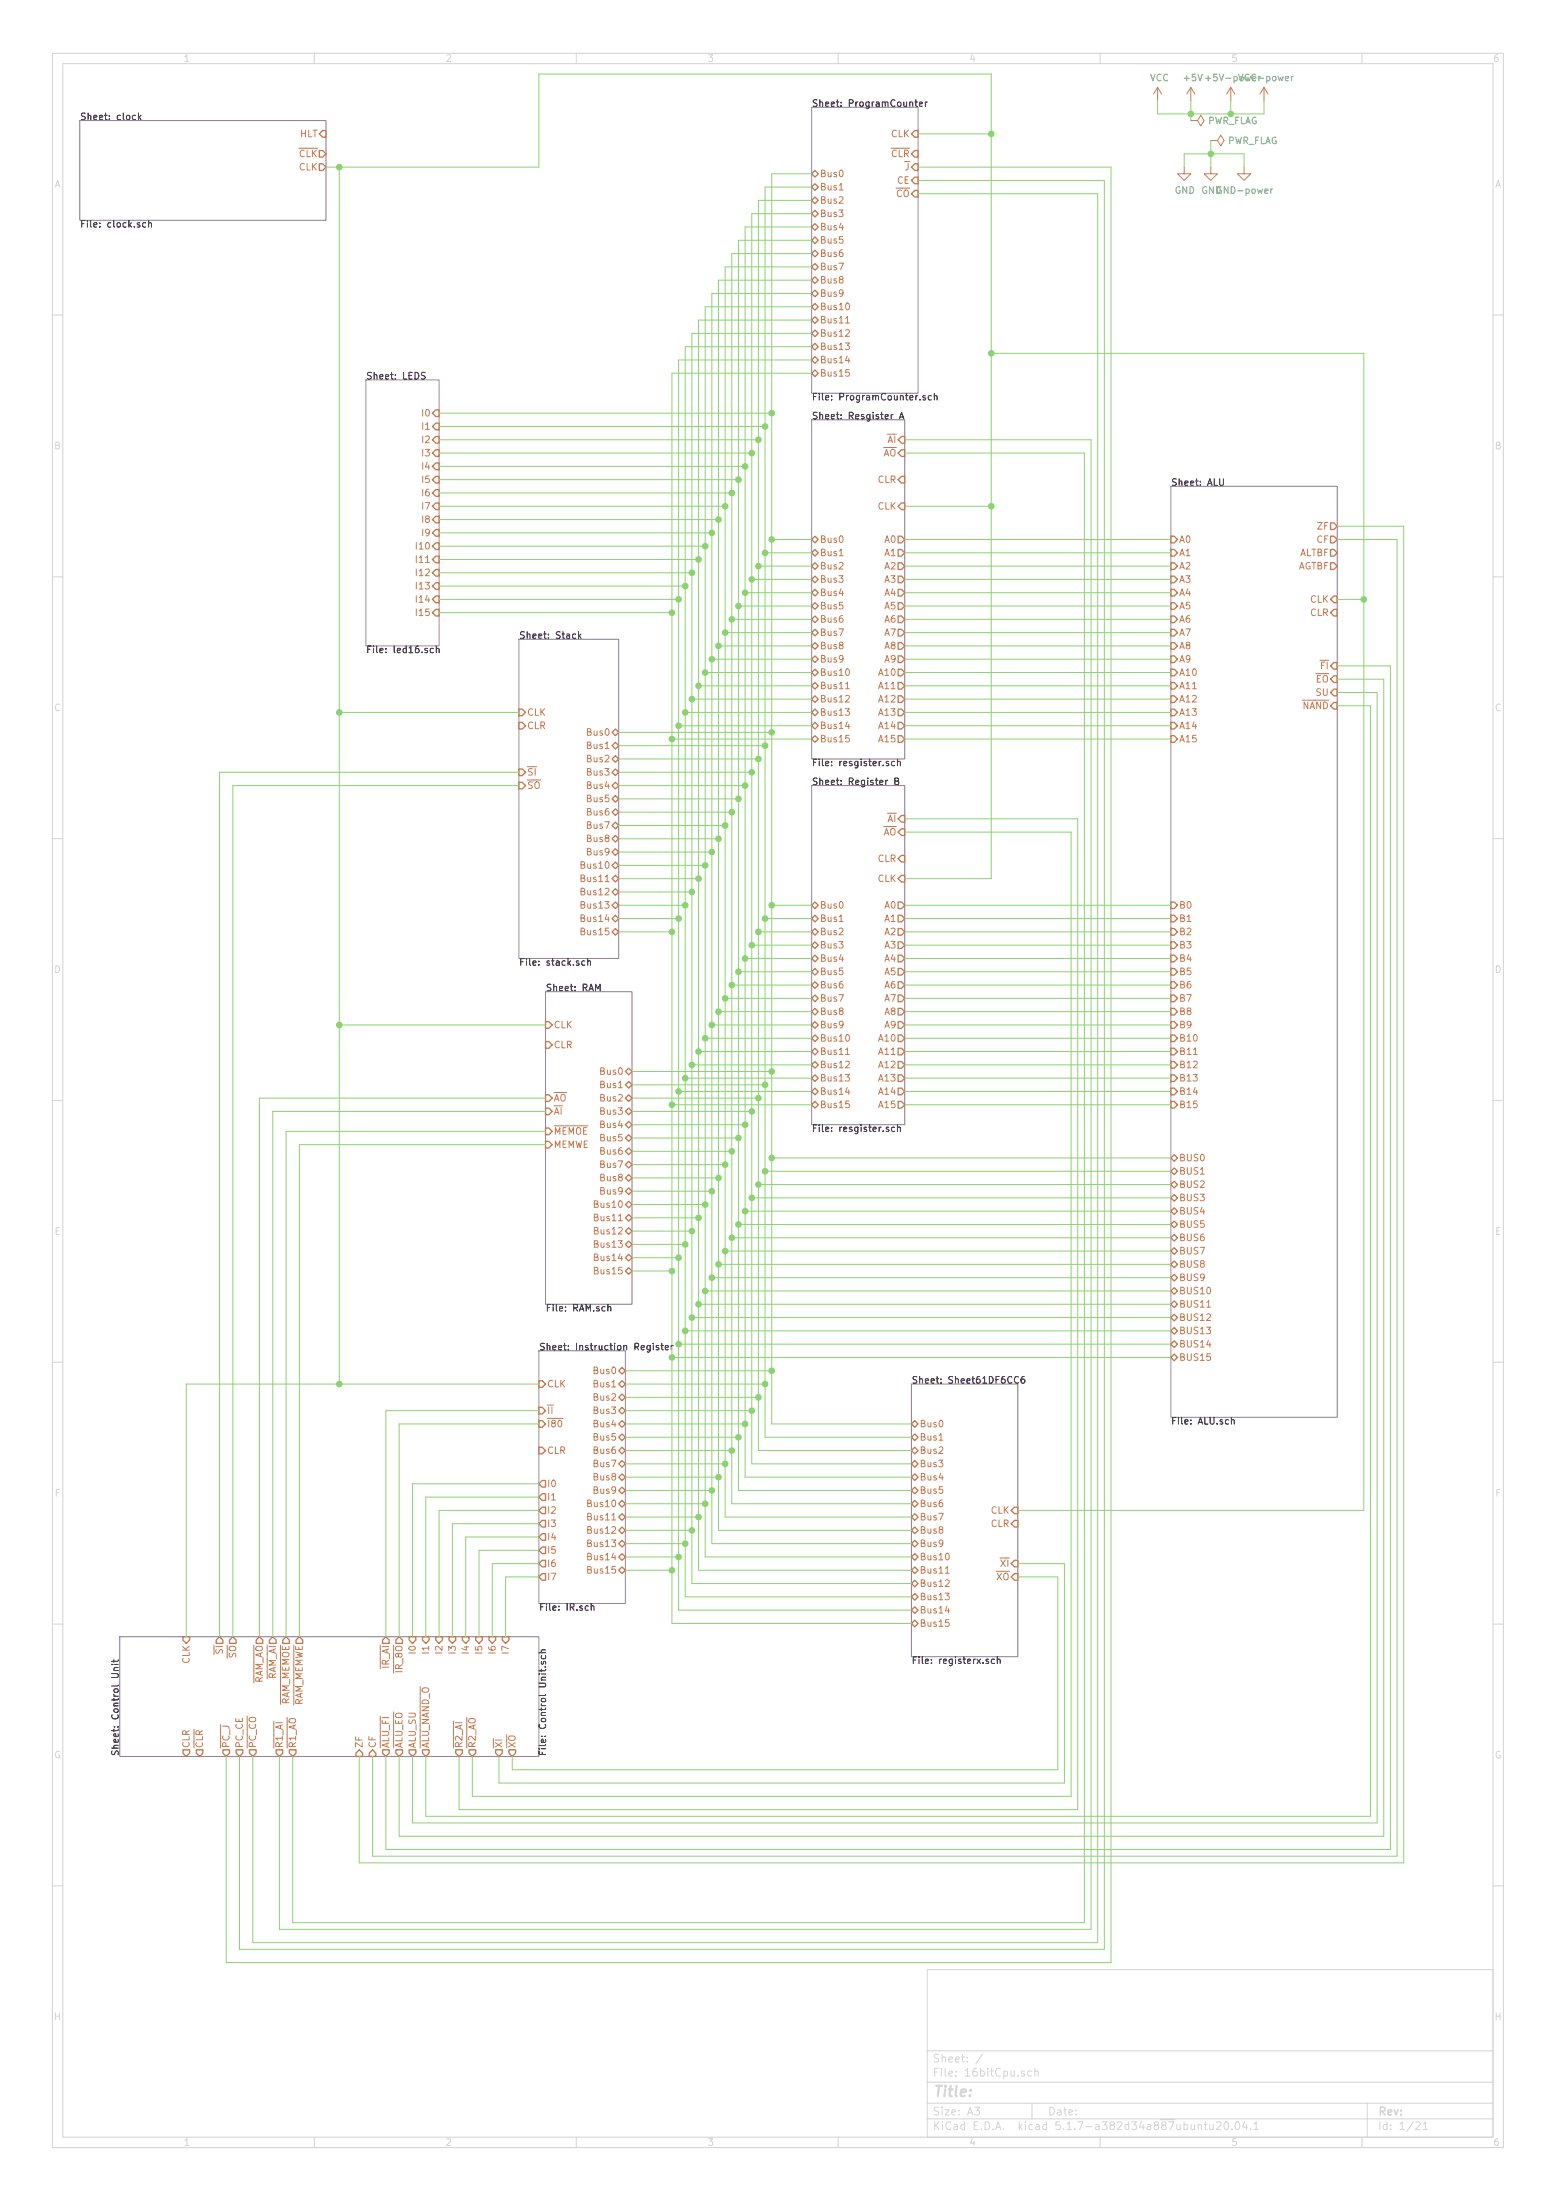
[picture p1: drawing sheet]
EESchema Schematic File Version 4
EELAYER 30 0
EELAYER END
$Descr A3 11693 16535 portrait
encoding utf-8
Sheet 1 21
Title ""
Date ""
Rev ""
Comp ""
Comment1 ""
Comment2 ""
Comment3 ""
Comment4 ""
$EndDescr
Wire Wire Line
	5800 4050 6100 4050
Wire Wire Line
	5750 4150 6100 4150
Wire Wire Line
	5700 4250 6100 4250
Wire Wire Line
	5650 4350 6100 4350
Wire Wire Line
	5600 4450 6100 4450
Wire Wire Line
	5550 4550 6100 4550
Wire Wire Line
	5500 4650 6100 4650
Wire Wire Line
	5450 4750 6100 4750
Wire Wire Line
	5350 4950 6100 4950
Wire Wire Line
	5300 5050 6100 5050
Wire Wire Line
	5250 5150 6100 5150
Wire Wire Line
	5200 5250 6100 5250
Wire Wire Line
	5150 5350 6100 5350
Wire Wire Line
	6100 5450 5100 5450
Wire Wire Line
	6100 5550 5050 5550
Wire Wire Line
	6100 8200 5100 8200
Wire Wire Line
	5150 8100 6100 8100
Wire Wire Line
	5200 8000 6100 8000
Wire Wire Line
	5250 7900 6100 7900
Wire Wire Line
	5300 7800 6100 7800
Wire Wire Line
	5350 7700 6100 7700
Wire Wire Line
	5400 7600 6100 7600
Wire Wire Line
	5450 7500 6100 7500
Wire Wire Line
	5500 7400 6100 7400
Wire Wire Line
	5550 7300 6100 7300
Wire Wire Line
	5600 7200 6100 7200
Wire Wire Line
	5650 7100 6100 7100
Wire Wire Line
	5700 7000 6100 7000
Wire Wire Line
	5750 6900 6100 6900
Wire Wire Line
	5800 6800 6100 6800
$Sheet
S 6100 3150 700  2550
U 5F67C726
F0 "Resgister A" 50
F1 "resgister.sch" 50
F2 "CLK" I R 6800 3800 50 
F3 "Bus0" T L 6100 4050 50 
F4 "CLR" I R 6800 3600 50 
F5 "Bus1" T L 6100 4150 50 
F6 "Bus2" T L 6100 4250 50 
F7 "Bus3" T L 6100 4350 50 
F8 "Bus4" T L 6100 4450 50 
F9 "Bus5" T L 6100 4550 50 
F10 "Bus6" T L 6100 4650 50 
F11 "Bus7" T L 6100 4750 50 
F12 "Bus8" T L 6100 4850 50 
F13 "Bus9" T L 6100 4950 50 
F14 "Bus10" T L 6100 5050 50 
F15 "Bus11" T L 6100 5150 50 
F16 "Bus12" T L 6100 5250 50 
F17 "Bus13" T L 6100 5350 50 
F18 "Bus14" T L 6100 5450 50 
F19 "Bus15" T L 6100 5550 50 
F20 "A0" O R 6800 4050 50 
F21 "A1" O R 6800 4150 50 
F22 "A2" O R 6800 4250 50 
F23 "A3" O R 6800 4350 50 
F24 "A4" O R 6800 4450 50 
F25 "A5" O R 6800 4550 50 
F26 "A6" O R 6800 4650 50 
F27 "A7" O R 6800 4750 50 
F28 "A8" O R 6800 4850 50 
F29 "A9" O R 6800 4950 50 
F30 "A10" O R 6800 5050 50 
F31 "A11" O R 6800 5150 50 
F32 "A12" O R 6800 5250 50 
F33 "A13" O R 6800 5350 50 
F34 "A14" O R 6800 5450 50 
F35 "A15" O R 6800 5550 50 
F36 "~AO" I R 6800 3400 50 
F37 "~AI" I R 6800 3300 50 
$EndSheet
$Sheet
S 6100 5900 700  2550
U 5F74778C
F0 "Register B" 50
F1 "resgister.sch" 50
F2 "CLK" I R 6800 6600 50 
F3 "Bus0" T L 6100 6800 50 
F4 "CLR" I R 6800 6450 50 
F5 "Bus1" T L 6100 6900 50 
F6 "Bus2" T L 6100 7000 50 
F7 "Bus3" T L 6100 7100 50 
F8 "Bus4" T L 6100 7200 50 
F9 "Bus5" T L 6100 7300 50 
F10 "Bus6" T L 6100 7400 50 
F11 "Bus7" T L 6100 7500 50 
F12 "Bus8" T L 6100 7600 50 
F13 "Bus9" T L 6100 7700 50 
F14 "Bus10" T L 6100 7800 50 
F15 "Bus11" T L 6100 7900 50 
F16 "Bus12" T L 6100 8000 50 
F17 "Bus13" T L 6100 8100 50 
F18 "Bus14" T L 6100 8200 50 
F19 "Bus15" T L 6100 8300 50 
F20 "A0" O R 6800 6800 50 
F21 "A1" O R 6800 6900 50 
F22 "A2" O R 6800 7000 50 
F23 "A3" O R 6800 7100 50 
F24 "A4" O R 6800 7200 50 
F25 "A5" O R 6800 7300 50 
F26 "A6" O R 6800 7400 50 
F27 "A7" O R 6800 7500 50 
F28 "A8" O R 6800 7600 50 
F29 "A9" O R 6800 7700 50 
F30 "A10" O R 6800 7800 50 
F31 "A11" O R 6800 7900 50 
F32 "A12" O R 6800 8000 50 
F33 "A13" O R 6800 8100 50 
F34 "A14" O R 6800 8200 50 
F35 "A15" O R 6800 8300 50 
F36 "~AO" I R 6800 6250 50 
F37 "~AI" I R 6800 6150 50 
$EndSheet
$Sheet
S 6100 800  800  2150
U 5F6ACD14
F0 "ProgramCounter" 50
F1 "ProgramCounter.sch" 50
F2 "CLK" I R 6900 1000 50 
F3 "Bus0" T L 6100 1300 50 
F4 "Bus1" T L 6100 1400 50 
F5 "Bus2" T L 6100 1500 50 
F6 "Bus3" T L 6100 1600 50 
F7 "Bus4" T L 6100 1700 50 
F8 "Bus5" T L 6100 1800 50 
F9 "Bus6" T L 6100 1900 50 
F10 "Bus7" T L 6100 2000 50 
F11 "Bus8" T L 6100 2100 50 
F12 "Bus9" T L 6100 2200 50 
F13 "Bus10" T L 6100 2300 50 
F14 "Bus11" T L 6100 2400 50 
F15 "Bus12" T L 6100 2500 50 
F16 "Bus13" T L 6100 2600 50 
F17 "Bus14" T L 6100 2700 50 
F18 "Bus15" T L 6100 2800 50 
F19 "~CLR" I R 6900 1150 50 
F20 "~J" I R 6900 1250 50 
F21 "CE" I R 6900 1350 50 
F22 "~CO" I R 6900 1450 50 
$EndSheet
Connection ~ 5050 5550
Connection ~ 5050 8300
Connection ~ 5100 5450
Connection ~ 5100 8200
Connection ~ 5150 5350
Connection ~ 5150 8100
Connection ~ 5200 5250
Connection ~ 5200 8000
Connection ~ 5250 5150
Connection ~ 5250 7900
Connection ~ 5300 5050
Connection ~ 5300 7800
Connection ~ 5350 4950
Connection ~ 5350 7700
Connection ~ 5400 4850
Connection ~ 5400 7600
Connection ~ 5450 4750
Connection ~ 5450 7500
Connection ~ 5500 4650
Connection ~ 5500 7400
Connection ~ 5550 4550
Connection ~ 5550 7300
Connection ~ 5600 4450
Connection ~ 5600 7200
Connection ~ 5650 4350
Connection ~ 5650 7100
Connection ~ 5700 4250
Connection ~ 5700 7000
Connection ~ 5750 4150
Connection ~ 5750 6900
Connection ~ 5800 4050
Connection ~ 5800 6800
Wire Wire Line
	5800 1300 6100 1300
Wire Wire Line
	5750 1400 6100 1400
Wire Wire Line
	5700 1500 6100 1500
Wire Wire Line
	6100 1700 5600 1700
Wire Wire Line
	6100 1800 5550 1800
Wire Wire Line
	6100 2000 5450 2000
Wire Wire Line
	6100 2100 5400 2100
Wire Wire Line
	6100 2200 5350 2200
Wire Wire Line
	6100 2300 5300 2300
Wire Wire Line
	6100 2400 5250 2400
Wire Wire Line
	6100 2500 5200 2500
Wire Wire Line
	6100 2600 5150 2600
Wire Wire Line
	6100 2700 5100 2700
Wire Wire Line
	6100 2800 5050 2800
Wire Wire Line
	5050 8300 6100 8300
$Comp
L 16bitCpu-rescue:+5V-power #PWR03
U 1 1
P 8950 750
F 0 "#PWR03" H 8950 600 50  0001 C CNN
F 1 "+5V" H 8965 923 50  0000 C CNN
F 2 "" H 8950 750 50  0001 C CNN
F 3 "" H 8950 750 50  0001 C CNN
	1    8950 750 
	1    0    0    -1  
$EndComp
Wire Wire Line
	8950 750  8950 850 
$Comp
L 16bitCpu-rescue:PWR_FLAG-power #FLG01
U 1 1
P 8950 900
F 0 "#FLG01" H 8950 975 50  0001 C CNN
F 1 "PWR_FLAG" V 8950 1028 50  0000 L CNN
F 2 "" H 8950 900 50  0001 C CNN
F 3 "~" H 8950 900 50  0001 C CNN
	1    8950 900 
	0    1    1    0   
$EndComp
$Comp
L 16bitCpu-rescue:PWR_FLAG-power #FLG02
U 1 1
P 9100 1050
F 0 "#FLG02" H 9100 1125 50  0001 C CNN
F 1 "PWR_FLAG" V 9100 1178 50  0000 L CNN
F 2 "" H 9100 1050 50  0001 C CNN
F 3 "~" H 9100 1050 50  0001 C CNN
	1    9100 1050
	0    1    1    0   
$EndComp
$Comp
L 16bitCpu-rescue:GND-power #PWR04
U 1 1
P 9100 1250
F 0 "#PWR04" H 9100 1000 50  0001 C CNN
F 1 "GND" H 9105 1077 50  0000 C CNN
F 2 "" H 9100 1250 50  0001 C CNN
F 3 "" H 9100 1250 50  0001 C CNN
	1    9100 1250
	1    0    0    -1  
$EndComp
Wire Wire Line
	9100 1050 9100 1150
$Comp
L 16bitCpu-rescue:GND-power #PWR02
U 1 1
P 8900 1250
F 0 "#PWR02" H 8900 1000 50  0001 C CNN
F 1 "GND" H 8905 1077 50  0000 C CNN
F 2 "" H 8900 1250 50  0001 C CNN
F 3 "" H 8900 1250 50  0001 C CNN
	1    8900 1250
	1    0    0    -1  
$EndComp
Wire Wire Line
	8900 1250 8900 1150
Wire Wire Line
	8900 1150 9100 1150
Connection ~ 9100 1150
Wire Wire Line
	9100 1150 9100 1250
$Comp
L 16bitCpu-rescue:VCC-power #PWR01
U 1 1
P 8700 750
F 0 "#PWR01" H 8700 600 50  0001 C CNN
F 1 "VCC" H 8715 923 50  0000 C CNN
F 2 "" H 8700 750 50  0001 C CNN
F 3 "" H 8700 750 50  0001 C CNN
	1    8700 750 
	1    0    0    -1  
$EndComp
Wire Wire Line
	8700 750  8700 850 
Wire Wire Line
	8700 850  8950 850 
Connection ~ 8950 850 
Wire Wire Line
	8950 850  8950 900 
$Sheet
S 900  12300 3150 900 
U 5FD099BF
F0 "Control Unit" 50
F1 "Control Unit.sch" 50
F2 "I1" I T 3200 12300 50 
F3 "I0" I T 3100 12300 50 
F4 "I2" I T 3300 12300 50 
F5 "I3" I T 3400 12300 50 
F6 "I4" I T 3500 12300 50 
F7 "I5" I T 3600 12300 50 
F8 "I6" I T 3700 12300 50 
F9 "I7" I T 3800 12300 50 
F10 "CLK" I T 1400 12300 50 
F11 "ZF" I B 2700 13200 50 
F12 "CF" I B 2800 13200 50 
F13 "~ALU_FI" O B 2900 13200 50 
F14 "ALU_SU" O B 3100 13200 50 
F15 "~ALU_EO" O B 3000 13200 50 
F16 "~R1_AI" O B 2100 13200 50 
F17 "~R1_AO" O B 2200 13200 50 
F18 "~R2_AI" O B 3450 13200 50 
F19 "~R2_AO" O B 3550 13200 50 
F20 "~RAM_AI" O T 2050 12300 50 
F21 "~RAM_AO" O T 1950 12300 50 
F22 "~RAM_MEMOE" O T 2150 12300 50 
F23 "~RAM_MEMWE" O T 2250 12300 50 
F24 "~IR_AI" O T 2900 12300 50 
F25 "~PC_J" O B 1700 13200 50 
F26 "PC_CE" O B 1800 13200 50 
F27 "~PC_CO" O B 1900 13200 50 
F28 "CLR" O B 1400 13200 50 
F29 "~CLR" O B 1500 13200 50 
F30 "~SI" O T 1650 12300 50 
F31 "~SO" O T 1750 12300 50 
F32 "~XI" O B 3750 13200 50 
F33 "~XO" O B 3850 13200 50 
F34 "~IR_8O" O T 3000 12300 50 
F35 "~ALU_NAND_O" O B 3200 13200 50 
$EndSheet
$Sheet
S 3900 4800 750  2400
U 61968B9B
F0 "Stack" 50
F1 "stack.sch" 50
F2 "CLK" I L 3900 5350 50 
F3 "Bus0" T R 4650 5500 50 
F4 "Bus1" T R 4650 5600 50 
F5 "Bus2" T R 4650 5700 50 
F6 "Bus4" T R 4650 5900 50 
F7 "Bus5" T R 4650 6000 50 
F8 "Bus6" T R 4650 6100 50 
F9 "Bus7" T R 4650 6200 50 
F10 "Bus8" T R 4650 6300 50 
F11 "Bus9" T R 4650 6400 50 
F12 "Bus10" T R 4650 6500 50 
F13 "Bus11" T R 4650 6600 50 
F14 "Bus12" T R 4650 6700 50 
F15 "Bus13" T R 4650 6800 50 
F16 "Bus14" T R 4650 6900 50 
F17 "CLR" I L 3900 5450 50 
F18 "Bus3" T R 4650 5800 50 
F19 "~SI" I L 3900 5800 50 
F20 "~SO" I L 3900 5900 50 
F21 "Bus15" T R 4650 7000 50 
$EndSheet
Wire Wire Line
	4650 7000 5050 7000
Wire Wire Line
	4650 6900 5100 6900
Wire Wire Line
	4650 6800 5150 6800
Wire Wire Line
	4650 6700 5200 6700
Wire Wire Line
	4650 6600 5250 6600
Wire Wire Line
	4650 6500 5300 6500
Wire Wire Line
	4650 6400 5350 6400
Wire Wire Line
	4650 6300 5400 6300
Wire Wire Line
	4650 6200 5450 6200
Wire Wire Line
	4650 6100 5500 6100
Wire Wire Line
	4650 6000 5550 6000
Wire Wire Line
	4650 5900 5600 5900
Wire Wire Line
	4650 5800 5650 5800
Wire Wire Line
	4650 5700 5700 5700
Wire Wire Line
	4650 5600 5750 5600
Wire Wire Line
	4650 5500 5800 5500
Wire Wire Line
	8950 850  9250 850 
Wire Wire Line
	9250 850  9250 750 
Wire Wire Line
	9100 1150 9350 1150
$Comp
L 16bitCpu-rescue:GND-power #PWR06
U 1 1
P 9350 1250
F 0 "#PWR06" H 9350 1000 50  0001 C CNN
F 1 "GND-power" H 9355 1077 50  0000 C CNN
F 2 "" H 9350 1250 50  0001 C CNN
F 3 "" H 9350 1250 50  0001 C CNN
	1    9350 1250
	1    0    0    -1  
$EndComp
$Comp
L 16bitCpu-rescue:+5V-power #PWR05
U 1 1
P 9250 750
F 0 "#PWR05" H 9250 600 50  0001 C CNN
F 1 "+5V-power" H 9265 923 50  0000 C CNN
F 2 "" H 9250 750 50  0001 C CNN
F 3 "" H 9250 750 50  0001 C CNN
	1    9250 750 
	1    0    0    -1  
$EndComp
Wire Wire Line
	9250 850  9500 850 
Wire Wire Line
	9500 850  9500 750 
Connection ~ 9250 850 
$Comp
L 16bitCpu-rescue:VCC-power #PWR07
U 1 1
P 9500 750
F 0 "#PWR07" H 9500 600 50  0001 C CNN
F 1 "VCC-power" H 9515 923 50  0000 C CNN
F 2 "" H 9500 750 50  0001 C CNN
F 3 "" H 9500 750 50  0001 C CNN
	1    9500 750 
	1    0    0    -1  
$EndComp
Wire Wire Line
	6800 4050 8800 4050
Wire Wire Line
	6800 4150 8800 4150
Wire Wire Line
	6800 4250 8800 4250
Wire Wire Line
	6800 4350 8800 4350
Wire Wire Line
	6800 4450 8800 4450
Wire Wire Line
	6800 4550 8800 4550
Wire Wire Line
	6800 4650 8800 4650
Wire Wire Line
	6800 4750 8800 4750
Wire Wire Line
	6800 4850 8800 4850
Wire Wire Line
	6800 4950 8800 4950
Wire Wire Line
	6800 5050 8800 5050
Wire Wire Line
	6800 5150 8800 5150
Wire Wire Line
	6800 5250 8800 5250
Wire Wire Line
	6800 5350 8800 5350
Wire Wire Line
	6800 5450 8800 5450
Wire Wire Line
	6800 5550 8800 5550
Wire Wire Line
	6800 6800 8800 6800
Wire Wire Line
	6800 6900 8800 6900
Wire Wire Line
	6800 7000 8800 7000
Wire Wire Line
	6800 7100 8800 7100
Wire Wire Line
	6800 7200 8800 7200
Wire Wire Line
	6800 7300 8800 7300
Wire Wire Line
	6800 7400 8800 7400
Wire Wire Line
	6800 7500 8800 7500
Wire Wire Line
	6800 7600 8800 7600
Wire Wire Line
	6800 7700 8800 7700
Wire Wire Line
	6800 7800 8800 7800
Wire Wire Line
	6800 7900 8800 7900
Wire Wire Line
	6800 8000 8800 8000
Wire Wire Line
	6800 8100 8800 8100
Wire Wire Line
	6800 8200 8800 8200
Wire Wire Line
	6800 8300 8800 8300
Wire Wire Line
	8800 8700 5800 8700
Connection ~ 5800 8700
Wire Wire Line
	8800 8800 5750 8800
Connection ~ 5750 8800
Wire Wire Line
	8800 8900 5700 8900
Connection ~ 5700 8900
Wire Wire Line
	8800 9000 5650 9000
Connection ~ 5650 9000
Connection ~ 5600 9100
Wire Wire Line
	8800 9200 5550 9200
Connection ~ 5550 9200
Wire Wire Line
	8800 9300 5500 9300
Connection ~ 5500 9300
Wire Wire Line
	8800 9400 5450 9400
Connection ~ 5450 9400
Wire Wire Line
	8800 9500 5400 9500
Connection ~ 5400 9500
Wire Wire Line
	8800 9600 5350 9600
Connection ~ 5350 9600
Wire Wire Line
	8800 9700 5300 9700
Connection ~ 5300 9700
Wire Wire Line
	8800 9800 5250 9800
Connection ~ 5250 9800
Wire Wire Line
	8800 9900 5200 9900
Connection ~ 5200 9900
Connection ~ 5150 10000
Wire Wire Line
	8800 10100 5100 10100
Connection ~ 5100 10100
Wire Wire Line
	8800 10200 5050 10200
Connection ~ 5050 10200
Wire Wire Line
	5050 10200 5050 11800
Wire Wire Line
	5800 8700 5800 10300
Wire Wire Line
	5750 8800 5750 10400
Wire Wire Line
	5700 8900 5700 10500
Wire Wire Line
	5650 9000 5650 10600
Wire Wire Line
	5600 9100 5600 10700
Wire Wire Line
	5550 9200 5550 10800
Wire Wire Line
	5450 9400 5450 11000
Wire Wire Line
	5350 9600 5350 11200
Wire Wire Line
	5300 9700 5300 11300
Wire Wire Line
	5250 9800 5250 11400
Wire Wire Line
	5200 9900 5200 11500
Wire Wire Line
	5150 10000 5150 11600
Wire Wire Line
	5100 10100 5100 11700
Wire Wire Line
	6850 11000 5650 11000
Wire Wire Line
	6850 10900 5700 10900
Wire Wire Line
	6850 10800 5750 10800
Wire Wire Line
	6850 10700 5800 10700
$Sheet
S 6850 10400 800  2050
U 61DF6CC7
F0 "Sheet61DF6CC6" 50
F1 "registerx.sch" 50
F2 "CLK" I R 7650 11350 50 
F3 "Bus0" T L 6850 10700 50 
F4 "Bus1" T L 6850 10800 50 
F5 "Bus2" T L 6850 10900 50 
F6 "Bus4" T L 6850 11100 50 
F7 "Bus5" T L 6850 11200 50 
F8 "Bus6" T L 6850 11300 50 
F9 "Bus7" T L 6850 11400 50 
F10 "Bus8" T L 6850 11500 50 
F11 "Bus9" T L 6850 11600 50 
F12 "Bus10" T L 6850 11700 50 
F13 "Bus11" T L 6850 11800 50 
F14 "Bus12" T L 6850 11900 50 
F15 "Bus13" T L 6850 12000 50 
F16 "Bus14" T L 6850 12100 50 
F17 "CLR" I R 7650 11450 50 
F18 "Bus3" T L 6850 11000 50 
F19 "~XI" I R 7650 11750 50 
F20 "~XO" I R 7650 11850 50 
F21 "Bus15" T L 6850 12200 50 
$EndSheet
Wire Wire Line
	6850 12200 5050 12200
Wire Wire Line
	5100 12100 6850 12100
Wire Wire Line
	5150 12000 6850 12000
Wire Wire Line
	5200 11900 6850 11900
Wire Wire Line
	5250 11800 6850 11800
Wire Wire Line
	5300 11700 6850 11700
Wire Wire Line
	5350 11600 6850 11600
Wire Wire Line
	5400 11500 6850 11500
Wire Wire Line
	5450 11400 6850 11400
Wire Wire Line
	5500 11300 6850 11300
Wire Wire Line
	5550 11200 6850 11200
Wire Wire Line
	5600 11100 6850 11100
Wire Wire Line
	9350 1150 9350 1250
$Sheet
S 600  900  1850 750 
U 5F75E433
F0 "clock" 50
F1 "clock.sch" 50
F2 "HLT" I R 2450 1000 50 
F3 "~CLK" O R 2450 1150 50 
F4 "CLK" O R 2450 1250 50 
$EndSheet
$Sheet
S 8800 3650 1250 7000
U 5F5F4A69
F0 "ALU" 50
F1 "ALU.sch" 50
F2 "A0" I L 8800 4050 50 
F3 "A1" I L 8800 4150 50 
F4 "A2" I L 8800 4250 50 
F5 "A3" I L 8800 4350 50 
F6 "A4" I L 8800 4450 50 
F7 "A5" I L 8800 4550 50 
F8 "A6" I L 8800 4650 50 
F9 "A7" I L 8800 4750 50 
F10 "A8" I L 8800 4850 50 
F11 "A9" I L 8800 4950 50 
F12 "A10" I L 8800 5050 50 
F13 "A11" I L 8800 5150 50 
F14 "A12" I L 8800 5250 50 
F15 "A13" I L 8800 5350 50 
F16 "A14" I L 8800 5450 50 
F17 "A15" I L 8800 5550 50 
F18 "SU" I R 10050 5200 50 
F19 "B15" I L 8800 8300 50 
F20 "B14" I L 8800 8200 50 
F21 "B13" I L 8800 8100 50 
F22 "B12" I L 8800 8000 50 
F23 "B11" I L 8800 7900 50 
F24 "B10" I L 8800 7800 50 
F25 "B9" I L 8800 7700 50 
F26 "B8" I L 8800 7600 50 
F27 "B7" I L 8800 7500 50 
F28 "B6" I L 8800 7400 50 
F29 "B5" I L 8800 7300 50 
F30 "B4" I L 8800 7200 50 
F31 "B3" I L 8800 7100 50 
F32 "B2" I L 8800 7000 50 
F33 "B1" I L 8800 6900 50 
F34 "B0" I L 8800 6800 50 
F35 "~EO" I R 10050 5100 50 
F36 "BUS0" T L 8800 8700 50 
F37 "BUS1" T L 8800 8800 50 
F38 "BUS2" T L 8800 8900 50 
F39 "BUS3" T L 8800 9000 50 
F40 "BUS4" T L 8800 9100 50 
F41 "BUS5" T L 8800 9200 50 
F42 "BUS6" T L 8800 9300 50 
F43 "BUS7" T L 8800 9400 50 
F44 "BUS8" T L 8800 9500 50 
F45 "BUS9" T L 8800 9600 50 
F46 "BUS10" T L 8800 9700 50 
F47 "BUS11" T L 8800 9800 50 
F48 "BUS12" T L 8800 9900 50 
F49 "BUS13" T L 8800 10000 50 
F50 "BUS14" T L 8800 10100 50 
F51 "BUS15" T L 8800 10200 50 
F52 "~FI" I R 10050 5000 50 
F53 "CLK" I R 10050 4500 50 
F54 "CLR" I R 10050 4600 50 
F55 "CF" O R 10050 4050 50 
F56 "ZF" O R 10050 3950 50 
F57 "ALTBF" O R 10050 4150 50 
F58 "AGTBF" O R 10050 4250 50 
F59 "~NAND" I R 10050 5300 50 
$EndSheet
Wire Wire Line
	5400 4850 6100 4850
Wire Wire Line
	4700 11800 5050 11800
$Sheet
S 4050 10150 650  1900
U 5F79B702
F0 "Instruction Register" 50
F1 "IR.sch" 50
F2 "CLK" I L 4050 10400 50 
F3 "Bus0" T R 4700 10300 50 
F4 "CLR" I L 4050 10900 50 
F5 "Bus1" T R 4700 10400 50 
F6 "Bus2" T R 4700 10500 50 
F7 "Bus3" T R 4700 10600 50 
F8 "Bus4" T R 4700 10700 50 
F9 "Bus5" T R 4700 10800 50 
F10 "Bus6" T R 4700 10900 50 
F11 "Bus7" T R 4700 11000 50 
F12 "Bus8" T R 4700 11100 50 
F13 "Bus9" T R 4700 11200 50 
F14 "Bus10" T R 4700 11300 50 
F15 "Bus11" T R 4700 11400 50 
F16 "Bus12" T R 4700 11500 50 
F17 "Bus13" T R 4700 11600 50 
F18 "Bus14" T R 4700 11700 50 
F19 "Bus15" T R 4700 11800 50 
F20 "I0" O L 4050 11150 50 
F21 "I1" O L 4050 11250 50 
F22 "I2" O L 4050 11350 50 
F23 "I3" O L 4050 11450 50 
F24 "I4" O L 4050 11550 50 
F25 "I5" O L 4050 11650 50 
F26 "I6" O L 4050 11750 50 
F27 "I7" O L 4050 11850 50 
F28 "~II" I L 4050 10600 50 
F29 "~I80" I L 4050 10700 50 
$EndSheet
Wire Wire Line
	4700 11700 5100 11700
Wire Wire Line
	4700 11600 5150 11600
Wire Wire Line
	4700 11500 5200 11500
Wire Wire Line
	4700 11400 5250 11400
Wire Wire Line
	4700 11300 5300 11300
Wire Wire Line
	4700 11200 5350 11200
Wire Wire Line
	4700 11100 5400 11100
Wire Wire Line
	4700 11000 5450 11000
Wire Wire Line
	4700 10900 5500 10900
Wire Wire Line
	4700 10800 5550 10800
Wire Wire Line
	4700 10700 5600 10700
Wire Wire Line
	4700 10600 5650 10600
Wire Wire Line
	4700 10500 5700 10500
Wire Wire Line
	4700 10400 5750 10400
Wire Wire Line
	4700 10300 5800 10300
Connection ~ 5050 11800
Wire Wire Line
	5050 11800 5050 12200
Connection ~ 5100 11700
Wire Wire Line
	5100 11700 5100 12100
Connection ~ 5150 11600
Wire Wire Line
	5150 11600 5150 12000
Connection ~ 5200 11500
Wire Wire Line
	5200 11500 5200 11900
Connection ~ 5250 11400
Wire Wire Line
	5250 11400 5250 11800
Connection ~ 5300 11300
Wire Wire Line
	5300 11300 5300 11700
Connection ~ 5350 11200
Wire Wire Line
	5350 11200 5350 11600
Connection ~ 5400 11100
Wire Wire Line
	5400 11100 5400 11500
Connection ~ 5450 11000
Wire Wire Line
	5450 11000 5450 11400
Connection ~ 5500 10900
Wire Wire Line
	5500 10900 5500 11300
Connection ~ 5550 10800
Wire Wire Line
	5550 10800 5550 11200
Connection ~ 5600 10700
Wire Wire Line
	5600 10700 5600 11100
Connection ~ 5650 10600
Wire Wire Line
	5650 10600 5650 11000
Connection ~ 5700 10500
Wire Wire Line
	5700 10500 5700 10900
Connection ~ 5750 10400
Wire Wire Line
	5750 10400 5750 10800
Connection ~ 5800 10300
Wire Wire Line
	5800 10300 5800 10700
Wire Wire Line
	3300 4600 5050 4600
Wire Wire Line
	3300 4500 5100 4500
Wire Wire Line
	3300 4400 5150 4400
Wire Wire Line
	3300 4300 5200 4300
Wire Wire Line
	3300 4200 5250 4200
Wire Wire Line
	3300 4100 5300 4100
Wire Wire Line
	3300 4000 5350 4000
Wire Wire Line
	3300 3900 5400 3900
Wire Wire Line
	3300 3800 5450 3800
Wire Wire Line
	3300 3700 5500 3700
Wire Wire Line
	3300 3600 5550 3600
Wire Wire Line
	3300 3500 5600 3500
Wire Wire Line
	3300 3400 5650 3400
Wire Wire Line
	3300 3300 5700 3300
Wire Wire Line
	3300 3200 5750 3200
Wire Wire Line
	3300 3100 5800 3100
$Sheet
S 2750 2850 550  2000
U 5F926C74
F0 "LEDS" 50
F1 "led16.sch" 50
F2 "I0" I R 3300 3100 50 
F3 "I1" I R 3300 3200 50 
F4 "I2" I R 3300 3300 50 
F5 "I3" I R 3300 3400 50 
F6 "I4" I R 3300 3500 50 
F7 "I5" I R 3300 3600 50 
F8 "I6" I R 3300 3700 50 
F9 "I7" I R 3300 3800 50 
F10 "I8" I R 3300 3900 50 
F11 "I9" I R 3300 4000 50 
F12 "I10" I R 3300 4100 50 
F13 "I11" I R 3300 4200 50 
F14 "I12" I R 3300 4300 50 
F15 "I13" I R 3300 4400 50 
F16 "I14" I R 3300 4500 50 
F17 "I15" I R 3300 4600 50 
$EndSheet
Wire Wire Line
	5400 9500 5400 11100
Wire Wire Line
	5150 10000 8800 10000
Wire Wire Line
	5500 9300 5500 10900
Wire Wire Line
	3800 12300 3800 11850
Wire Wire Line
	3800 11850 4050 11850
Wire Wire Line
	4050 11750 3700 11750
Wire Wire Line
	3700 11750 3700 12300
Wire Wire Line
	3600 12300 3600 11650
Wire Wire Line
	3600 11650 4050 11650
Wire Wire Line
	4050 11550 3500 11550
Wire Wire Line
	3500 11550 3500 12300
Wire Wire Line
	3400 12300 3400 11450
Wire Wire Line
	3400 11450 4050 11450
Wire Wire Line
	3300 12300 3300 11350
Wire Wire Line
	3300 11350 4050 11350
Wire Wire Line
	4050 11250 3200 11250
Wire Wire Line
	3200 11250 3200 12300
Wire Wire Line
	3100 12300 3100 11150
Wire Wire Line
	3100 11150 4050 11150
Wire Wire Line
	3000 12300 3000 10700
Wire Wire Line
	3000 10700 4050 10700
Wire Wire Line
	2900 12300 2900 10600
Wire Wire Line
	2900 10600 4050 10600
Wire Wire Line
	5250 5150 5250 6600
Wire Wire Line
	5150 5350 5150 6800
Wire Wire Line
	5100 5450 5100 6900
Wire Wire Line
	5350 4950 5350 6400
Wire Wire Line
	5300 5050 5300 6500
Wire Wire Line
	5200 5250 5200 6700
Wire Wire Line
	5050 5550 5050 7000
Wire Wire Line
	5400 4850 5400 6300
Wire Wire Line
	5450 4750 5450 6200
Wire Wire Line
	5500 4650 5500 6100
Wire Wire Line
	5550 4550 5550 6000
Wire Wire Line
	5600 4450 5600 5900
Wire Wire Line
	5650 4350 5650 5800
Wire Wire Line
	5750 4150 5750 5600
Wire Wire Line
	5700 4250 5700 5700
Wire Wire Line
	5800 4050 5800 5500
Wire Wire Line
	5800 6800 5800 8050
Wire Wire Line
	5750 6900 5750 8150
Wire Wire Line
	5700 7000 5700 8250
Wire Wire Line
	5650 7100 5650 8350
Wire Wire Line
	5600 7200 5600 8450
Wire Wire Line
	5550 7300 5550 8550
Wire Wire Line
	5500 7400 5500 8650
Wire Wire Line
	5450 7500 5450 8750
Wire Wire Line
	5400 7600 5400 8850
Wire Wire Line
	5350 7700 5350 8950
Wire Wire Line
	5300 7800 5300 9050
Wire Wire Line
	5250 7900 5250 9150
Wire Wire Line
	5200 8000 5200 9250
Wire Wire Line
	5150 8100 5150 9350
Wire Wire Line
	5100 8200 5100 9450
Wire Wire Line
	5050 8300 5050 9550
$Sheet
S 4100 7450 650  2350
U 5F681977
F0 "RAM" 50
F1 "RAM.sch" 50
F2 "CLK" I L 4100 7700 50 
F3 "Bus0" T R 4750 8050 50 
F4 "~AO" I L 4100 8250 50 
F5 "CLR" I L 4100 7850 50 
F6 "Bus1" T R 4750 8150 50 
F7 "Bus2" T R 4750 8250 50 
F8 "Bus3" T R 4750 8350 50 
F9 "Bus4" T R 4750 8450 50 
F10 "Bus5" T R 4750 8550 50 
F11 "Bus6" T R 4750 8650 50 
F12 "Bus7" T R 4750 8750 50 
F13 "Bus8" T R 4750 8850 50 
F14 "Bus9" T R 4750 8950 50 
F15 "Bus10" T R 4750 9050 50 
F16 "Bus11" T R 4750 9150 50 
F17 "Bus12" T R 4750 9250 50 
F18 "Bus13" T R 4750 9350 50 
F19 "Bus14" T R 4750 9450 50 
F20 "Bus15" T R 4750 9550 50 
F21 "~AI" I L 4100 8350 50 
F22 "~MEMOE" I L 4100 8500 50 
F23 "MEMWE" I L 4100 8600 50 
$EndSheet
Wire Wire Line
	4750 8050 5800 8050
Wire Wire Line
	4750 8650 5500 8650
Wire Wire Line
	4750 9550 5050 9550
Wire Wire Line
	4750 9450 5100 9450
Wire Wire Line
	4750 9350 5150 9350
Wire Wire Line
	4750 9250 5200 9250
Wire Wire Line
	4750 9150 5250 9150
Wire Wire Line
	4750 9050 5300 9050
Wire Wire Line
	4750 8950 5350 8950
Wire Wire Line
	4750 8850 5400 8850
Wire Wire Line
	4750 8750 5450 8750
Wire Wire Line
	4750 8550 5550 8550
Wire Wire Line
	4750 8450 5600 8450
Wire Wire Line
	4750 8350 5650 8350
Wire Wire Line
	4750 8250 5700 8250
Wire Wire Line
	4750 8150 5750 8150
Connection ~ 5050 9550
Wire Wire Line
	5050 9550 5050 10200
Connection ~ 5100 9450
Wire Wire Line
	5100 9450 5100 10100
Connection ~ 5150 9350
Wire Wire Line
	5150 9350 5150 10000
Connection ~ 5200 9250
Wire Wire Line
	5200 9250 5200 9900
Connection ~ 5250 9150
Wire Wire Line
	5250 9150 5250 9800
Connection ~ 5300 9050
Wire Wire Line
	5300 9050 5300 9700
Connection ~ 5350 8950
Wire Wire Line
	5350 8950 5350 9600
Connection ~ 5400 8850
Wire Wire Line
	5400 8850 5400 9500
Connection ~ 5450 8750
Wire Wire Line
	5450 8750 5450 9400
Connection ~ 5500 8650
Wire Wire Line
	5500 8650 5500 9300
Connection ~ 5550 8550
Wire Wire Line
	5550 8550 5550 9200
Connection ~ 5600 8450
Wire Wire Line
	5600 8450 5600 9100
Connection ~ 5650 8350
Wire Wire Line
	5650 8350 5650 9000
Connection ~ 5700 8250
Wire Wire Line
	5700 8250 5700 8900
Connection ~ 5750 8150
Wire Wire Line
	5750 8150 5750 8800
Connection ~ 5800 8050
Wire Wire Line
	5800 8050 5800 8700
Connection ~ 5050 7000
Wire Wire Line
	5050 7000 5050 8300
Connection ~ 5100 6900
Wire Wire Line
	5100 6900 5100 8200
Connection ~ 5150 6800
Wire Wire Line
	5150 6800 5150 8100
Connection ~ 5200 6700
Wire Wire Line
	5200 6700 5200 8000
Connection ~ 5250 6600
Wire Wire Line
	5250 6600 5250 7900
Connection ~ 5300 6500
Wire Wire Line
	5300 6500 5300 7800
Connection ~ 5350 6400
Wire Wire Line
	5350 6400 5350 7700
Connection ~ 5400 6300
Wire Wire Line
	5400 6300 5400 7600
Connection ~ 5450 6200
Wire Wire Line
	5450 6200 5450 7500
Connection ~ 5500 6100
Wire Wire Line
	5500 6100 5500 7400
Connection ~ 5550 6000
Wire Wire Line
	5550 6000 5550 7300
Connection ~ 5600 5900
Wire Wire Line
	5600 5900 5600 7200
Connection ~ 5650 5800
Wire Wire Line
	5650 5800 5650 7100
Connection ~ 5700 5700
Wire Wire Line
	5700 5700 5700 7000
Connection ~ 5750 5600
Wire Wire Line
	5750 5600 5750 6900
Connection ~ 5800 5500
Wire Wire Line
	5800 5500 5800 6800
Wire Wire Line
	2250 12300 2250 8600
Wire Wire Line
	2250 8600 4100 8600
Wire Wire Line
	2150 12300 2150 8500
Wire Wire Line
	2150 8500 4100 8500
Wire Wire Line
	4100 8350 2050 8350
Wire Wire Line
	2050 8350 2050 12300
Wire Wire Line
	1950 12300 1950 8250
Wire Wire Line
	1950 8250 4100 8250
Wire Wire Line
	1750 12300 1750 5900
Wire Wire Line
	1750 5900 3900 5900
Wire Wire Line
	1650 12300 1650 5800
Wire Wire Line
	1650 5800 3900 5800
Wire Wire Line
	3850 13200 3850 13300
Wire Wire Line
	3850 13300 7950 13300
Wire Wire Line
	7950 13300 7950 11850
Wire Wire Line
	7950 11850 7650 11850
Wire Wire Line
	3750 13200 3750 13400
Wire Wire Line
	3750 13400 8000 13400
Wire Wire Line
	8000 13400 8000 11750
Wire Wire Line
	8000 11750 7650 11750
Connection ~ 5050 4600
Wire Wire Line
	5050 4600 5050 5550
Connection ~ 5100 4500
Wire Wire Line
	5100 4500 5100 5450
Connection ~ 5150 4400
Wire Wire Line
	5150 4400 5150 5350
Connection ~ 5200 4300
Wire Wire Line
	5200 4300 5200 5250
Connection ~ 5250 4200
Wire Wire Line
	5250 4200 5250 5150
Connection ~ 5300 4100
Wire Wire Line
	5300 4100 5300 5050
Connection ~ 5350 4000
Wire Wire Line
	5350 4000 5350 4950
Connection ~ 5400 3900
Wire Wire Line
	5400 3900 5400 4850
Connection ~ 5450 3800
Wire Wire Line
	5450 3800 5450 4750
Wire Wire Line
	5500 3700 5500 4650
Connection ~ 5550 3600
Wire Wire Line
	5550 3600 5550 4550
Connection ~ 5600 3500
Wire Wire Line
	5600 3500 5600 4450
Wire Wire Line
	5650 3400 5650 4350
Connection ~ 5700 3300
Wire Wire Line
	5700 3300 5700 4250
Connection ~ 5750 3200
Wire Wire Line
	5750 3200 5750 4150
Connection ~ 5800 3100
Wire Wire Line
	5800 3100 5800 4050
Wire Wire Line
	3550 13200 3550 13500
Wire Wire Line
	3550 13500 8050 13500
Wire Wire Line
	8050 13500 8050 6250
Wire Wire Line
	8050 6250 6800 6250
Wire Wire Line
	8800 9100 5600 9100
Wire Wire Line
	6800 6150 8100 6150
Wire Wire Line
	8100 6150 8100 13600
Wire Wire Line
	8100 13600 3450 13600
Wire Wire Line
	3450 13600 3450 13200
Wire Wire Line
	3100 13200 3100 13700
Wire Wire Line
	3100 13700 10350 13700
Wire Wire Line
	10350 13700 10350 5200
Wire Wire Line
	10350 5200 10050 5200
Wire Wire Line
	10050 5100 10400 5100
Wire Wire Line
	10400 5100 10400 13800
Wire Wire Line
	10400 13800 3000 13800
Wire Wire Line
	3000 13800 3000 13200
Wire Wire Line
	2900 13200 2900 13900
Wire Wire Line
	2900 13900 10450 13900
Wire Wire Line
	10450 13900 10450 5000
Wire Wire Line
	10450 5000 10050 5000
Wire Wire Line
	2800 13200 2800 13950
Wire Wire Line
	2800 13950 10500 13950
Wire Wire Line
	10500 13950 10500 4050
Wire Wire Line
	10500 4050 10050 4050
Wire Wire Line
	10050 3950 10550 3950
Wire Wire Line
	10550 3950 10550 14000
Wire Wire Line
	10550 14000 2700 14000
Wire Wire Line
	2700 14000 2700 13200
Wire Wire Line
	2200 13200 2200 14450
Wire Wire Line
	2200 14450 8150 14450
Wire Wire Line
	8150 14450 8150 3400
Wire Wire Line
	8150 3400 6800 3400
Wire Wire Line
	2100 13200 2100 14500
Wire Wire Line
	2100 14500 8200 14500
Wire Wire Line
	8200 14500 8200 3300
Wire Wire Line
	8200 3300 6800 3300
Wire Wire Line
	6900 1450 8250 1450
Wire Wire Line
	8250 14600 1900 14600
Wire Wire Line
	1900 14600 1900 13200
Wire Wire Line
	1800 13200 1800 14650
Wire Wire Line
	1800 14650 8300 14650
Wire Wire Line
	8300 14650 8300 1350
Wire Wire Line
	8300 1350 6900 1350
Wire Wire Line
	6900 1250 8350 1250
Wire Wire Line
	8350 14750 1700 14750
Wire Wire Line
	1700 14750 1700 13200
Wire Wire Line
	5050 2800 5050 4600
Wire Wire Line
	5100 2700 5100 4500
Wire Wire Line
	5150 2600 5150 4400
Wire Wire Line
	5200 2500 5200 4300
Wire Wire Line
	5250 2400 5250 4200
Wire Wire Line
	5300 2300 5300 4100
Wire Wire Line
	5350 2200 5350 4000
Wire Wire Line
	5400 2100 5400 3900
Wire Wire Line
	5450 2000 5450 3800
Wire Wire Line
	5550 1800 5550 3600
Wire Wire Line
	5600 1700 5600 3500
Wire Wire Line
	5700 1500 5700 3300
Wire Wire Line
	5750 1400 5750 3200
Wire Wire Line
	5800 1300 5800 3100
Wire Wire Line
	8250 1450 8250 14600
Wire Wire Line
	8350 1250 8350 14750
Connection ~ 5650 3400
Wire Wire Line
	5650 1600 5650 3400
Wire Wire Line
	6100 1600 5650 1600
Connection ~ 5500 3700
Wire Wire Line
	5500 1900 5500 3700
Wire Wire Line
	6100 1900 5500 1900
Wire Wire Line
	4050 550  7450 550 
Wire Wire Line
	7450 550  7450 1000
Wire Wire Line
	7450 1000 6900 1000
Wire Wire Line
	7450 1000 7450 2650
Wire Wire Line
	7450 3800 6800 3800
Connection ~ 7450 1000
Wire Wire Line
	7450 3800 7450 6600
Wire Wire Line
	7450 6600 6800 6600
Connection ~ 7450 3800
Wire Wire Line
	7450 2650 10250 2650
Wire Wire Line
	10250 2650 10250 4500
Connection ~ 7450 2650
Wire Wire Line
	7450 2650 7450 3800
Wire Wire Line
	10250 4500 10250 11350
Wire Wire Line
	4050 550  4050 1250
Wire Wire Line
	2450 1250 2550 1250
Wire Wire Line
	2550 1250 2550 5350
Wire Wire Line
	2550 5350 3900 5350
Connection ~ 2550 1250
Wire Wire Line
	2550 1250 4050 1250
Wire Wire Line
	2550 5350 2550 7700
Wire Wire Line
	2550 7700 4100 7700
Connection ~ 2550 5350
Wire Wire Line
	2550 7700 2550 10400
Wire Wire Line
	2550 10400 4050 10400
Connection ~ 2550 7700
Wire Wire Line
	2550 10400 1400 10400
Wire Wire Line
	1400 10400 1400 12300
Connection ~ 2550 10400
Connection ~ 10250 4500
Wire Wire Line
	10250 4500 10050 4500
Wire Wire Line
	10250 11350 7650 11350
Wire Wire Line
	10050 5300 10300 5300
Wire Wire Line
	10300 5300 10300 13650
Wire Wire Line
	10300 13650 3200 13650
Wire Wire Line
	3200 13650 3200 13200
$EndSCHEMATC
